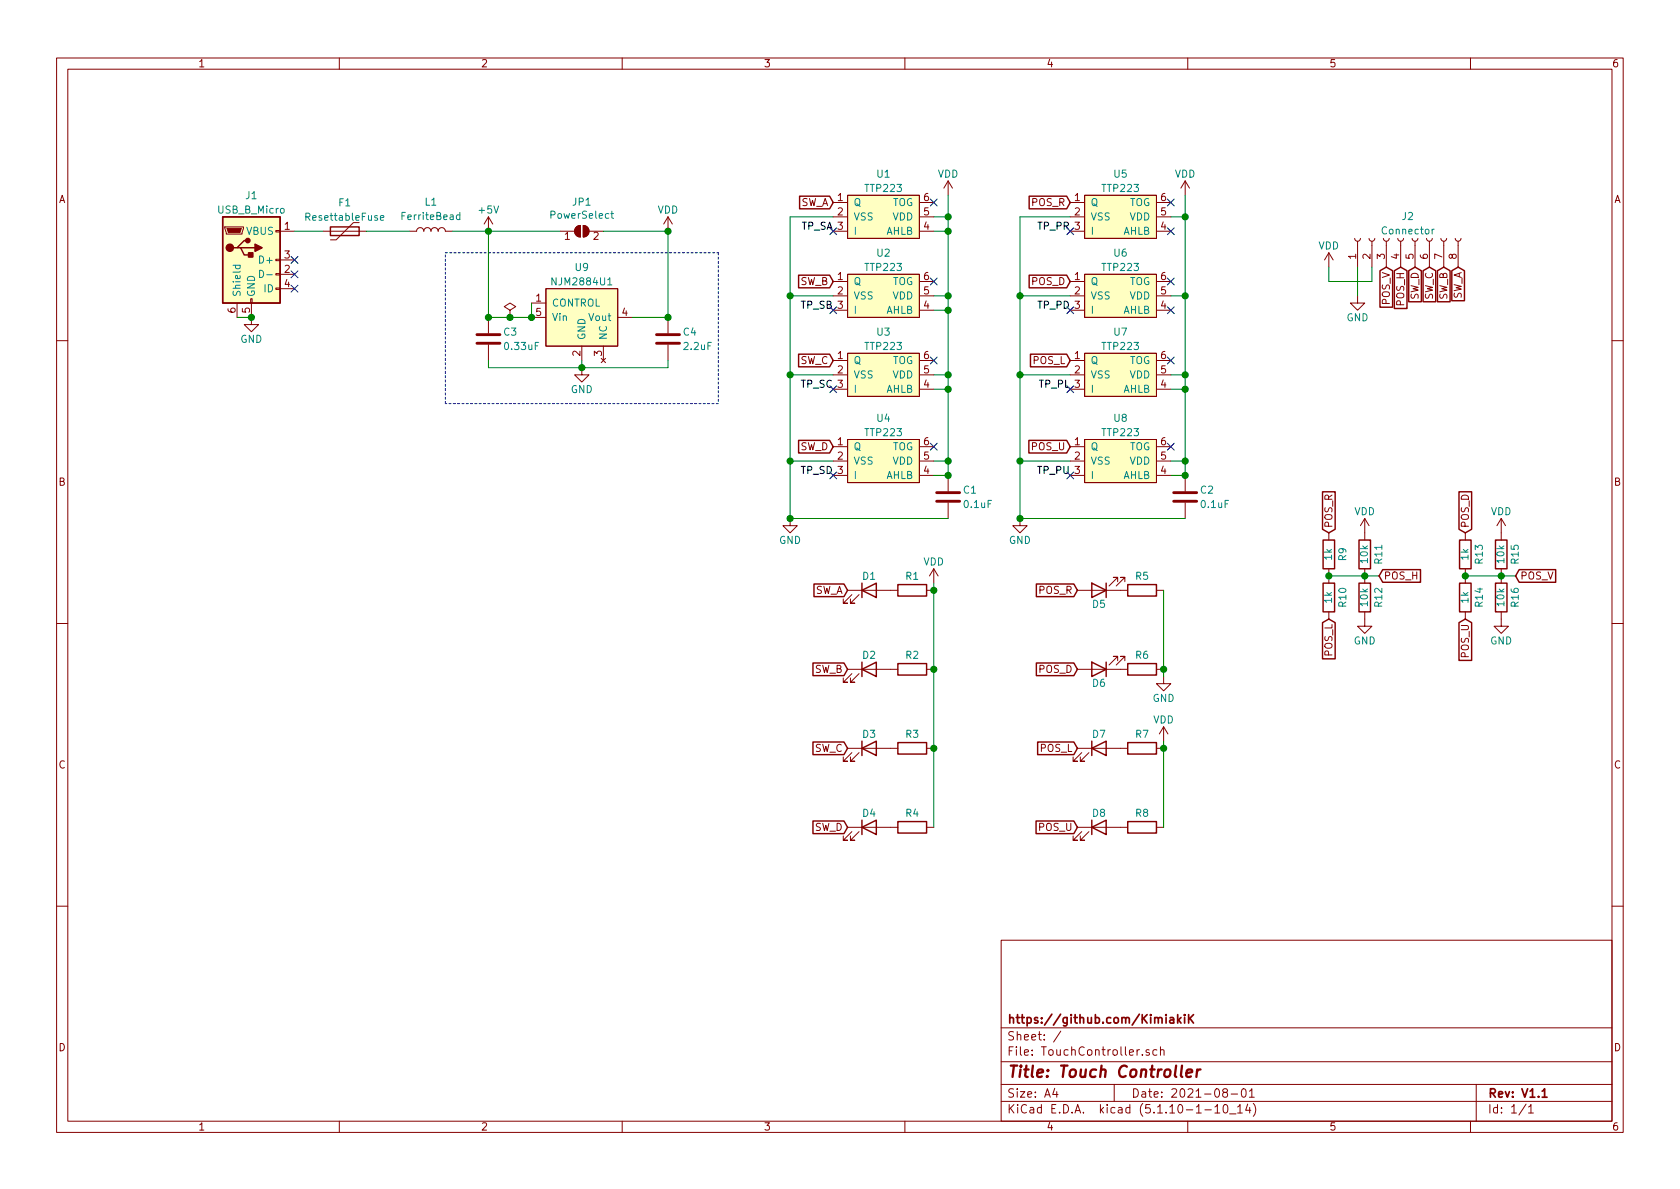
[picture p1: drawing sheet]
EESchema Schematic File Version 4
EELAYER 30 0
EELAYER END
$Descr A4 11693 8268
encoding utf-8
Sheet 1 1
Title "Touch Controller"
Date "2021-08-01"
Rev "V1.1"
Comp "https://github.com/KimiakiK"
Comment1 ""
Comment2 ""
Comment3 ""
Comment4 ""
$EndDescr
$Comp
L Connector:Conn_01x08_Female J2
U 1 1
P 9750 1650
F 0 "J2" V 9900 1600 50  0000 C CNN
F 1 "Connector" V 9800 1600 50  0000 C CNN
F 2 "TouchController:PinSocket_1x08_P2.54mm_Vertical" H 9750 1650 50  0001 C CNN
F 3 "~" H 9750 1650 50  0001 C CNN
	1    9750 1650
	0    -1   -1   0   
$EndComp
$Comp
L Jumper:SolderJumper_2_Open JP1
U 1 1
P 4050 1600
F 0 "JP1" H 4050 1805 50  0000 C CNN
F 1 "PowerSelect" H 4050 1714 50  0000 C CNN
F 2 "TouchController:SolderJumper-2_P1.3mm_Open_RoundedPad1.0x1.5mm" H 4050 1600 50  0001 C CNN
F 3 "~" H 4050 1600 50  0001 C CNN
	1    4050 1600
	1    0    0    -1  
$EndComp
$Comp
L TouchController:NJM2884U1 U9
U 1 1
P 4050 2100
F 0 "U9" H 4050 2350 50  0000 C CNN
F 1 "NJM2884U1" H 4050 2250 50  0000 C CNN
F 2 "TouchController:SOT-89-5" H 4050 2450 50  0001 C CNN
F 3 "" H 4050 2100 50  0001 C CNN
	1    4050 2100
	1    0    0    -1  
$EndComp
$Comp
L TouchController:TTP223 U1
U 1 1
P 6150 1500
F 0 "U1" H 6150 1800 50  0000 C CNN
F 1 "TTP223" H 6150 1700 50  0000 C CNN
F 2 "TouchController:SOT-23-6" H 6150 1500 50  0001 C CNN
F 3 "" H 6150 1500 50  0001 C CNN
	1    6150 1500
	1    0    0    -1  
$EndComp
$Comp
L Device:C C3
U 1 1
P 3400 2350
F 0 "C3" H 3500 2400 50  0000 L CNN
F 1 "0.33uF" H 3500 2300 50  0000 L CNN
F 2 "TouchController:1608Metric" H 3438 2200 50  0001 C CNN
F 3 "~" H 3400 2350 50  0001 C CNN
	1    3400 2350
	1    0    0    -1  
$EndComp
$Comp
L Device:R R1
U 1 1
P 6350 4100
F 0 "R1" V 6250 4100 50  0000 C CNN
F 1 "R" V 6350 4100 50  0001 C CNN
F 2 "TouchController:1608Metric" V 6280 4100 50  0001 C CNN
F 3 "~" H 6350 4100 50  0001 C CNN
	1    6350 4100
	0    1    1    0   
$EndComp
$Comp
L Device:LED D1
U 1 1
P 6050 4100
F 0 "D1" H 6050 4200 50  0000 C CNN
F 1 "LED" H 6043 4226 50  0001 C CNN
F 2 "TouchController:1608_LED" H 6050 4100 50  0001 C CNN
F 3 "~" H 6050 4100 50  0001 C CNN
	1    6050 4100
	1    0    0    -1  
$EndComp
$Comp
L Connector:USB_B_Micro J1
U 1 1
P 1750 1800
F 0 "J1" H 1750 2250 50  0000 C CNN
F 1 "USB_B_Micro" H 1750 2150 50  0000 C CNN
F 2 "TouchController:ZX62-B-5PA" H 1900 1750 50  0001 C CNN
F 3 "~" H 1900 1750 50  0001 C CNN
	1    1750 1800
	1    0    0    -1  
$EndComp
$Comp
L Device:Polyfuse F1
U 1 1
P 2400 1600
F 0 "F1" V 2200 1600 50  0000 C CNN
F 1 "ResettableFuse" V 2300 1600 50  0000 C CNN
F 2 "TouchController:1608Metric" H 2450 1400 50  0001 L CNN
F 3 "~" H 2400 1600 50  0001 C CNN
	1    2400 1600
	0    1    1    0   
$EndComp
$Comp
L Device:L L1
U 1 1
P 3000 1600
F 0 "L1" V 3200 1600 50  0000 C CNN
F 1 "FerriteBead" V 3100 1600 50  0000 C CNN
F 2 "TouchController:1608Metric" H 3000 1600 50  0001 C CNN
F 3 "~" H 3000 1600 50  0001 C CNN
	1    3000 1600
	0    -1   -1   0   
$EndComp
$Comp
L power:GND #PWR08
U 1 1
P 1750 2200
F 0 "#PWR08" H 1750 1950 50  0001 C CNN
F 1 "GND" H 1750 2050 50  0000 C CNN
F 2 "" H 1750 2200 50  0001 C CNN
F 3 "" H 1750 2200 50  0001 C CNN
	1    1750 2200
	1    0    0    -1  
$EndComp
Wire Wire Line
	1650 2200 1750 2200
Connection ~ 1750 2200
NoConn ~ 2050 2000
NoConn ~ 2050 1900
NoConn ~ 2050 1800
$Comp
L Device:C C4
U 1 1
P 4650 2350
F 0 "C4" H 4750 2400 50  0000 L CNN
F 1 "2.2uF" H 4750 2300 50  0000 L CNN
F 2 "TouchController:1608Metric" H 4688 2200 50  0001 C CNN
F 3 "~" H 4650 2350 50  0001 C CNN
	1    4650 2350
	1    0    0    -1  
$EndComp
$Comp
L power:GND #PWR010
U 1 1
P 4050 2550
F 0 "#PWR010" H 4050 2300 50  0001 C CNN
F 1 "GND" H 4050 2400 50  0000 C CNN
F 2 "" H 4050 2550 50  0001 C CNN
F 3 "" H 4050 2550 50  0001 C CNN
	1    4050 2550
	1    0    0    -1  
$EndComp
Wire Wire Line
	3400 2550 4050 2550
Connection ~ 4050 2550
Wire Wire Line
	4050 2500 4050 2550
Wire Wire Line
	3400 2500 3400 2550
Wire Wire Line
	3700 2200 3550 2200
Wire Wire Line
	3700 2200 3700 2100
Connection ~ 3700 2200
$Comp
L power:+5V #PWR09
U 1 1
P 3400 1600
F 0 "#PWR09" H 3400 1450 50  0001 C CNN
F 1 "+5V" H 3400 1750 50  0000 C CNN
F 2 "" H 3400 1600 50  0001 C CNN
F 3 "" H 3400 1600 50  0001 C CNN
	1    3400 1600
	1    0    0    -1  
$EndComp
Wire Wire Line
	2050 1600 2250 1600
Wire Wire Line
	2550 1600 2850 1600
Wire Wire Line
	3150 1600 3400 1600
Connection ~ 3400 1600
Wire Wire Line
	3400 1600 3900 1600
Connection ~ 3400 2200
$Comp
L power:PWR_FLAG #FLG01
U 1 1
P 3550 2200
F 0 "#FLG01" H 3550 2275 50  0001 C CNN
F 1 "PWR_FLAG" H 3550 2373 50  0001 C CNN
F 2 "" H 3550 2200 50  0001 C CNN
F 3 "~" H 3550 2200 50  0001 C CNN
	1    3550 2200
	1    0    0    -1  
$EndComp
Connection ~ 3550 2200
Wire Wire Line
	3550 2200 3400 2200
Wire Wire Line
	4050 2550 4650 2550
Wire Wire Line
	4650 2550 4650 2500
Wire Wire Line
	4200 1600 4650 1600
Connection ~ 4650 2200
Wire Notes Line
	3100 1750 5000 1750
Wire Notes Line
	5000 1750 5000 2800
Wire Notes Line
	5000 2800 3100 2800
Wire Notes Line
	3100 2800 3100 1750
Wire Wire Line
	3400 1600 3400 2200
Wire Wire Line
	4650 1600 4650 2200
Wire Wire Line
	4400 2200 4650 2200
$Comp
L power:VDD #PWR011
U 1 1
P 4650 1600
F 0 "#PWR011" H 4650 1450 50  0001 C CNN
F 1 "VDD" H 4650 1750 50  0000 C CNN
F 2 "" H 4650 1600 50  0001 C CNN
F 3 "" H 4650 1600 50  0001 C CNN
	1    4650 1600
	1    0    0    -1  
$EndComp
Connection ~ 4650 1600
NoConn ~ 6500 1400
$Comp
L power:VDD #PWR03
U 1 1
P 6600 1350
F 0 "#PWR03" H 6600 1200 50  0001 C CNN
F 1 "VDD" H 6600 1500 50  0000 C CNN
F 2 "" H 6600 1350 50  0001 C CNN
F 3 "" H 6600 1350 50  0001 C CNN
	1    6600 1350
	1    0    0    -1  
$EndComp
Wire Wire Line
	6500 1500 6600 1500
Wire Wire Line
	6500 1600 6600 1600
Wire Wire Line
	6600 1600 6600 1500
Connection ~ 6600 1500
Text GLabel 5800 1400 0    50   Input ~ 0
SW_A
Wire Wire Line
	6600 1350 6600 1500
Text GLabel 10150 1850 3    50   Input ~ 0
SW_A
$Comp
L power:VDD #PWR02
U 1 1
P 6500 4050
F 0 "#PWR02" H 6500 3900 50  0001 C CNN
F 1 "VDD" H 6500 4200 50  0000 C CNN
F 2 "" H 6500 4050 50  0001 C CNN
F 3 "" H 6500 4050 50  0001 C CNN
	1    6500 4050
	1    0    0    -1  
$EndComp
Text GLabel 5900 4100 0    50   Input ~ 0
SW_A
Text GLabel 10050 1850 3    50   Input ~ 0
SW_B
Text GLabel 9950 1850 3    50   Input ~ 0
SW_C
Text GLabel 9850 1850 3    50   Input ~ 0
SW_D
Text GLabel 9750 1850 3    50   Input ~ 0
POS_H
Text GLabel 9650 1850 3    50   Input ~ 0
POS_V
$Comp
L power:GND #PWR015
U 1 1
P 9450 2050
F 0 "#PWR015" H 9450 1800 50  0001 C CNN
F 1 "GND" H 9450 1900 50  0000 C CNN
F 2 "" H 9450 2050 50  0001 C CNN
F 3 "" H 9450 2050 50  0001 C CNN
	1    9450 2050
	1    0    0    -1  
$EndComp
$Comp
L power:VDD #PWR014
U 1 1
P 9250 1850
F 0 "#PWR014" H 9250 1700 50  0001 C CNN
F 1 "VDD" H 9250 2000 50  0000 C CNN
F 2 "" H 9250 1850 50  0001 C CNN
F 3 "" H 9250 1850 50  0001 C CNN
	1    9250 1850
	1    0    0    -1  
$EndComp
Wire Wire Line
	9550 1850 9550 1950
Wire Wire Line
	9550 1950 9250 1950
Wire Wire Line
	9250 1950 9250 1850
Wire Wire Line
	9450 1850 9450 2050
$Comp
L TouchController:TTP223 U2
U 1 1
P 6150 2050
F 0 "U2" H 6150 2350 50  0000 C CNN
F 1 "TTP223" H 6150 2250 50  0000 C CNN
F 2 "TouchController:SOT-23-6" H 6150 2050 50  0001 C CNN
F 3 "" H 6150 2050 50  0001 C CNN
	1    6150 2050
	1    0    0    -1  
$EndComp
NoConn ~ 6500 1950
Wire Wire Line
	6500 2050 6600 2050
Wire Wire Line
	6500 2150 6600 2150
Wire Wire Line
	6600 2150 6600 2050
Connection ~ 6600 2050
Text GLabel 5800 1950 0    50   Input ~ 0
SW_B
$Comp
L power:GND #PWR01
U 1 1
P 5500 3600
F 0 "#PWR01" H 5500 3350 50  0001 C CNN
F 1 "GND" H 5500 3450 50  0000 C CNN
F 2 "" H 5500 3600 50  0001 C CNN
F 3 "" H 5500 3600 50  0001 C CNN
	1    5500 3600
	1    0    0    -1  
$EndComp
Wire Wire Line
	5500 1500 5800 1500
Wire Wire Line
	5500 2050 5800 2050
$Comp
L TouchController:TTP223 U3
U 1 1
P 6150 2600
F 0 "U3" H 6150 2900 50  0000 C CNN
F 1 "TTP223" H 6150 2800 50  0000 C CNN
F 2 "TouchController:SOT-23-6" H 6150 2600 50  0001 C CNN
F 3 "" H 6150 2600 50  0001 C CNN
	1    6150 2600
	1    0    0    -1  
$EndComp
NoConn ~ 6500 2500
Wire Wire Line
	6500 2600 6600 2600
Wire Wire Line
	6500 2700 6600 2700
Connection ~ 6600 2600
Text GLabel 5800 2500 0    50   Input ~ 0
SW_C
Wire Wire Line
	5500 2600 5800 2600
$Comp
L TouchController:TTP223 U4
U 1 1
P 6150 3200
F 0 "U4" H 6150 3500 50  0000 C CNN
F 1 "TTP223" H 6150 3400 50  0000 C CNN
F 2 "TouchController:SOT-23-6" H 6150 3200 50  0001 C CNN
F 3 "" H 6150 3200 50  0001 C CNN
	1    6150 3200
	1    0    0    -1  
$EndComp
NoConn ~ 6500 3100
Wire Wire Line
	6500 3200 6600 3200
Wire Wire Line
	6500 3300 6600 3300
Wire Wire Line
	6600 3300 6600 3200
Connection ~ 6600 3200
Text GLabel 5800 3100 0    50   Input ~ 0
SW_D
Wire Wire Line
	5500 3200 5800 3200
Wire Wire Line
	6600 2700 6600 2600
$Comp
L TouchController:TTP223 U5
U 1 1
P 7800 1500
F 0 "U5" H 7800 1800 50  0000 C CNN
F 1 "TTP223" H 7800 1700 50  0000 C CNN
F 2 "TouchController:SOT-23-6" H 7800 1500 50  0001 C CNN
F 3 "" H 7800 1500 50  0001 C CNN
	1    7800 1500
	1    0    0    -1  
$EndComp
NoConn ~ 8150 1400
$Comp
L power:VDD #PWR07
U 1 1
P 8250 1350
F 0 "#PWR07" H 8250 1200 50  0001 C CNN
F 1 "VDD" H 8250 1500 50  0000 C CNN
F 2 "" H 8250 1350 50  0001 C CNN
F 3 "" H 8250 1350 50  0001 C CNN
	1    8250 1350
	1    0    0    -1  
$EndComp
Wire Wire Line
	8150 1500 8250 1500
Connection ~ 8250 1500
Text GLabel 7450 1400 0    50   Input ~ 0
POS_R
Wire Wire Line
	8250 1350 8250 1500
$Comp
L TouchController:TTP223 U6
U 1 1
P 7800 2050
F 0 "U6" H 7800 2350 50  0000 C CNN
F 1 "TTP223" H 7800 2250 50  0000 C CNN
F 2 "TouchController:SOT-23-6" H 7800 2050 50  0001 C CNN
F 3 "" H 7800 2050 50  0001 C CNN
	1    7800 2050
	1    0    0    -1  
$EndComp
NoConn ~ 8150 1950
Wire Wire Line
	8150 2050 8250 2050
Connection ~ 8250 2050
Text GLabel 7450 1950 0    50   Input ~ 0
POS_D
$Comp
L TouchController:TTP223 U7
U 1 1
P 7800 2600
F 0 "U7" H 7800 2900 50  0000 C CNN
F 1 "TTP223" H 7800 2800 50  0000 C CNN
F 2 "TouchController:SOT-23-6" H 7800 2600 50  0001 C CNN
F 3 "" H 7800 2600 50  0001 C CNN
	1    7800 2600
	1    0    0    -1  
$EndComp
NoConn ~ 8150 2500
Wire Wire Line
	8150 2600 8250 2600
Wire Wire Line
	8150 2700 8250 2700
Connection ~ 8250 2600
Text GLabel 7450 2500 0    50   Input ~ 0
POS_L
$Comp
L TouchController:TTP223 U8
U 1 1
P 7800 3200
F 0 "U8" H 7800 3500 50  0000 C CNN
F 1 "TTP223" H 7800 3400 50  0000 C CNN
F 2 "TouchController:SOT-23-6" H 7800 3200 50  0001 C CNN
F 3 "" H 7800 3200 50  0001 C CNN
	1    7800 3200
	1    0    0    -1  
$EndComp
NoConn ~ 8150 3100
Wire Wire Line
	8150 3200 8250 3200
Wire Wire Line
	8150 3300 8250 3300
Wire Wire Line
	8250 3300 8250 3200
Connection ~ 8250 3200
Text GLabel 7450 3100 0    50   Input ~ 0
POS_U
Wire Wire Line
	8250 2700 8250 2600
NoConn ~ 8150 1600
NoConn ~ 8150 2150
$Comp
L Device:C C1
U 1 1
P 6600 3450
F 0 "C1" H 6700 3500 50  0000 L CNN
F 1 "0.1uF" H 6700 3400 50  0000 L CNN
F 2 "TouchController:1608Metric" H 6638 3300 50  0001 C CNN
F 3 "~" H 6600 3450 50  0001 C CNN
	1    6600 3450
	1    0    0    -1  
$EndComp
Connection ~ 6600 3300
$Comp
L Device:C C2
U 1 1
P 8250 3450
F 0 "C2" H 8350 3500 50  0000 L CNN
F 1 "0.1uF" H 8350 3400 50  0000 L CNN
F 2 "TouchController:1608Metric" H 8288 3300 50  0001 C CNN
F 3 "~" H 8250 3450 50  0001 C CNN
	1    8250 3450
	1    0    0    -1  
$EndComp
Connection ~ 8250 3300
Wire Wire Line
	6600 3600 5500 3600
Wire Wire Line
	5500 1500 5500 2050
Connection ~ 5500 3600
Connection ~ 5500 2050
Wire Wire Line
	5500 2050 5500 2600
Connection ~ 5500 2600
Wire Wire Line
	5500 2600 5500 3200
Connection ~ 5500 3200
Wire Wire Line
	5500 3200 5500 3600
Wire Wire Line
	6600 2700 6600 3200
Connection ~ 6600 2700
Wire Wire Line
	6600 2150 6600 2600
Connection ~ 6600 2150
Wire Wire Line
	6600 1600 6600 2050
Connection ~ 6600 1600
$Comp
L power:GND #PWR04
U 1 1
P 7100 3600
F 0 "#PWR04" H 7100 3350 50  0001 C CNN
F 1 "GND" H 7100 3450 50  0000 C CNN
F 2 "" H 7100 3600 50  0001 C CNN
F 3 "" H 7100 3600 50  0001 C CNN
	1    7100 3600
	1    0    0    -1  
$EndComp
Wire Wire Line
	7100 1500 7100 2050
Wire Wire Line
	7100 1500 7450 1500
Wire Wire Line
	7100 2050 7450 2050
Wire Wire Line
	7100 2600 7100 2050
Wire Wire Line
	7100 2600 7450 2600
Connection ~ 7100 2050
Wire Wire Line
	7100 3200 7100 2600
Wire Wire Line
	7100 3200 7450 3200
Connection ~ 7100 2600
Wire Wire Line
	8250 3600 7100 3600
Wire Wire Line
	7100 3200 7100 3600
Connection ~ 7100 3200
Connection ~ 7100 3600
Wire Wire Line
	8250 2700 8250 3200
Connection ~ 8250 2700
Wire Wire Line
	8250 2050 8250 2600
Wire Wire Line
	8250 1500 8250 2050
$Comp
L Device:R R2
U 1 1
P 6350 4650
F 0 "R2" V 6250 4650 50  0000 C CNN
F 1 "R" V 6350 4650 50  0001 C CNN
F 2 "TouchController:1608Metric" V 6280 4650 50  0001 C CNN
F 3 "~" H 6350 4650 50  0001 C CNN
	1    6350 4650
	0    1    1    0   
$EndComp
$Comp
L Device:LED D2
U 1 1
P 6050 4650
F 0 "D2" H 6050 4750 50  0000 C CNN
F 1 "LED" H 6043 4776 50  0001 C CNN
F 2 "TouchController:1608_LED" H 6050 4650 50  0001 C CNN
F 3 "~" H 6050 4650 50  0001 C CNN
	1    6050 4650
	1    0    0    -1  
$EndComp
Text GLabel 5900 4650 0    50   Input ~ 0
SW_B
$Comp
L Device:R R3
U 1 1
P 6350 5200
F 0 "R3" V 6250 5200 50  0000 C CNN
F 1 "R" V 6350 5200 50  0001 C CNN
F 2 "TouchController:1608Metric" V 6280 5200 50  0001 C CNN
F 3 "~" H 6350 5200 50  0001 C CNN
	1    6350 5200
	0    1    1    0   
$EndComp
$Comp
L Device:LED D3
U 1 1
P 6050 5200
F 0 "D3" H 6050 5300 50  0000 C CNN
F 1 "LED" H 6043 5326 50  0001 C CNN
F 2 "TouchController:1608_LED" H 6050 5200 50  0001 C CNN
F 3 "~" H 6050 5200 50  0001 C CNN
	1    6050 5200
	1    0    0    -1  
$EndComp
Text GLabel 5900 5200 0    50   Input ~ 0
SW_C
$Comp
L Device:R R4
U 1 1
P 6350 5750
F 0 "R4" V 6250 5750 50  0000 C CNN
F 1 "R" V 6350 5750 50  0001 C CNN
F 2 "TouchController:1608Metric" V 6280 5750 50  0001 C CNN
F 3 "~" H 6350 5750 50  0001 C CNN
	1    6350 5750
	0    1    1    0   
$EndComp
$Comp
L Device:LED D4
U 1 1
P 6050 5750
F 0 "D4" H 6050 5850 50  0000 C CNN
F 1 "LED" H 6043 5876 50  0001 C CNN
F 2 "TouchController:1608_LED" H 6050 5750 50  0001 C CNN
F 3 "~" H 6050 5750 50  0001 C CNN
	1    6050 5750
	1    0    0    -1  
$EndComp
Text GLabel 5900 5750 0    50   Input ~ 0
SW_D
Connection ~ 6500 5200
$Comp
L Device:R R5
U 1 1
P 7950 4100
F 0 "R5" V 7850 4100 50  0000 C CNN
F 1 "R" V 7950 4100 50  0001 C CNN
F 2 "TouchController:1608Metric" V 7880 4100 50  0001 C CNN
F 3 "~" H 7950 4100 50  0001 C CNN
	1    7950 4100
	0    1    1    0   
$EndComp
$Comp
L Device:LED D5
U 1 1
P 7650 4100
F 0 "D5" H 7650 4200 50  0000 C CNN
F 1 "LED" H 7643 4226 50  0001 C CNN
F 2 "TouchController:1608_LED" H 7650 4100 50  0001 C CNN
F 3 "~" H 7650 4100 50  0001 C CNN
	1    7650 4100
	-1   0    0    1   
$EndComp
$Comp
L power:VDD #PWR06
U 1 1
P 8100 5150
F 0 "#PWR06" H 8100 5000 50  0001 C CNN
F 1 "VDD" H 8100 5300 50  0000 C CNN
F 2 "" H 8100 5150 50  0001 C CNN
F 3 "" H 8100 5150 50  0001 C CNN
	1    8100 5150
	1    0    0    -1  
$EndComp
$Comp
L Device:R R6
U 1 1
P 7950 4650
F 0 "R6" V 7850 4650 50  0000 C CNN
F 1 "R" V 7950 4650 50  0001 C CNN
F 2 "TouchController:1608Metric" V 7880 4650 50  0001 C CNN
F 3 "~" H 7950 4650 50  0001 C CNN
	1    7950 4650
	0    1    1    0   
$EndComp
$Comp
L Device:LED D6
U 1 1
P 7650 4650
F 0 "D6" H 7650 4750 50  0000 C CNN
F 1 "LED" H 7643 4776 50  0001 C CNN
F 2 "TouchController:1608_LED" H 7650 4650 50  0001 C CNN
F 3 "~" H 7650 4650 50  0001 C CNN
	1    7650 4650
	-1   0    0    1   
$EndComp
$Comp
L Device:R R7
U 1 1
P 7950 5200
F 0 "R7" V 7850 5200 50  0000 C CNN
F 1 "R" V 7950 5200 50  0001 C CNN
F 2 "TouchController:1608Metric" V 7880 5200 50  0001 C CNN
F 3 "~" H 7950 5200 50  0001 C CNN
	1    7950 5200
	0    1    1    0   
$EndComp
$Comp
L Device:LED D7
U 1 1
P 7650 5200
F 0 "D7" H 7650 5300 50  0000 C CNN
F 1 "LED" H 7643 5326 50  0001 C CNN
F 2 "TouchController:1608_LED" H 7650 5200 50  0001 C CNN
F 3 "~" H 7650 5200 50  0001 C CNN
	1    7650 5200
	1    0    0    -1  
$EndComp
$Comp
L Device:R R8
U 1 1
P 7950 5750
F 0 "R8" V 7850 5750 50  0000 C CNN
F 1 "R" V 7950 5750 50  0001 C CNN
F 2 "TouchController:1608Metric" V 7880 5750 50  0001 C CNN
F 3 "~" H 7950 5750 50  0001 C CNN
	1    7950 5750
	0    1    1    0   
$EndComp
$Comp
L Device:LED D8
U 1 1
P 7650 5750
F 0 "D8" H 7650 5850 50  0000 C CNN
F 1 "LED" H 7643 5876 50  0001 C CNN
F 2 "TouchController:1608_LED" H 7650 5750 50  0001 C CNN
F 3 "~" H 7650 5750 50  0001 C CNN
	1    7650 5750
	1    0    0    -1  
$EndComp
Text GLabel 7500 4100 0    50   Input ~ 0
POS_R
Text GLabel 7500 4650 0    50   Input ~ 0
POS_D
Text GLabel 7500 5200 0    50   Input ~ 0
POS_L
Text GLabel 7500 5750 0    50   Input ~ 0
POS_U
$Comp
L power:GND #PWR05
U 1 1
P 8100 4700
F 0 "#PWR05" H 8100 4450 50  0001 C CNN
F 1 "GND" H 8100 4550 50  0000 C CNN
F 2 "" H 8100 4700 50  0001 C CNN
F 3 "" H 8100 4700 50  0001 C CNN
	1    8100 4700
	1    0    0    -1  
$EndComp
Connection ~ 8100 4650
Wire Wire Line
	8100 4650 8100 4700
Wire Wire Line
	8100 5150 8100 5200
Connection ~ 8100 5200
Wire Wire Line
	6500 5200 6500 5750
Connection ~ 6500 4650
Wire Wire Line
	6500 4650 6500 5200
Wire Wire Line
	6500 4050 6500 4100
Connection ~ 6500 4100
Wire Wire Line
	6500 4100 6500 4650
Wire Wire Line
	8100 4100 8100 4650
Wire Wire Line
	8100 5200 8100 5750
$Comp
L Device:R R11
U 1 1
P 9500 3850
F 0 "R11" V 9400 3850 50  0000 C CNN
F 1 "10k" V 9500 3850 50  0000 C CNN
F 2 "TouchController:1608Metric" V 9430 3850 50  0001 C CNN
F 3 "~" H 9500 3850 50  0001 C CNN
	1    9500 3850
	-1   0    0    1   
$EndComp
$Comp
L Device:R R12
U 1 1
P 9500 4150
F 0 "R12" V 9400 4150 50  0000 C CNN
F 1 "10k" V 9500 4150 50  0000 C CNN
F 2 "TouchController:1608Metric" V 9430 4150 50  0001 C CNN
F 3 "~" H 9500 4150 50  0001 C CNN
	1    9500 4150
	-1   0    0    1   
$EndComp
$Comp
L power:VDD #PWR012
U 1 1
P 9500 3700
F 0 "#PWR012" H 9500 3550 50  0001 C CNN
F 1 "VDD" H 9500 3850 50  0000 C CNN
F 2 "" H 9500 3700 50  0001 C CNN
F 3 "" H 9500 3700 50  0001 C CNN
	1    9500 3700
	1    0    0    -1  
$EndComp
$Comp
L power:GND #PWR013
U 1 1
P 9500 4300
F 0 "#PWR013" H 9500 4050 50  0001 C CNN
F 1 "GND" H 9500 4150 50  0000 C CNN
F 2 "" H 9500 4300 50  0001 C CNN
F 3 "" H 9500 4300 50  0001 C CNN
	1    9500 4300
	1    0    0    -1  
$EndComp
$Comp
L Device:R R9
U 1 1
P 9250 3850
F 0 "R9" V 9150 3850 50  0000 C CNN
F 1 "1k" V 9250 3850 50  0000 C CNN
F 2 "TouchController:1608Metric" V 9180 3850 50  0001 C CNN
F 3 "~" H 9250 3850 50  0001 C CNN
	1    9250 3850
	-1   0    0    1   
$EndComp
$Comp
L Device:R R10
U 1 1
P 9250 4150
F 0 "R10" V 9150 4150 50  0000 C CNN
F 1 "1k" V 9250 4150 50  0000 C CNN
F 2 "TouchController:1608Metric" V 9180 4150 50  0001 C CNN
F 3 "~" H 9250 4150 50  0001 C CNN
	1    9250 4150
	-1   0    0    1   
$EndComp
Text GLabel 9250 3700 1    50   Input ~ 0
POS_R
Text GLabel 9250 4300 3    50   Input ~ 0
POS_L
Text GLabel 9600 4000 2    50   Input ~ 0
POS_H
Wire Wire Line
	9600 4000 9500 4000
Connection ~ 9250 4000
Connection ~ 9500 4000
Wire Wire Line
	9500 4000 9250 4000
$Comp
L Device:R R15
U 1 1
P 10450 3850
F 0 "R15" V 10350 3850 50  0000 C CNN
F 1 "10k" V 10450 3850 50  0000 C CNN
F 2 "TouchController:1608Metric" V 10380 3850 50  0001 C CNN
F 3 "~" H 10450 3850 50  0001 C CNN
	1    10450 3850
	-1   0    0    1   
$EndComp
$Comp
L Device:R R16
U 1 1
P 10450 4150
F 0 "R16" V 10350 4150 50  0000 C CNN
F 1 "10k" V 10450 4150 50  0000 C CNN
F 2 "TouchController:1608Metric" V 10380 4150 50  0001 C CNN
F 3 "~" H 10450 4150 50  0001 C CNN
	1    10450 4150
	-1   0    0    1   
$EndComp
$Comp
L power:VDD #PWR016
U 1 1
P 10450 3700
F 0 "#PWR016" H 10450 3550 50  0001 C CNN
F 1 "VDD" H 10450 3850 50  0000 C CNN
F 2 "" H 10450 3700 50  0001 C CNN
F 3 "" H 10450 3700 50  0001 C CNN
	1    10450 3700
	1    0    0    -1  
$EndComp
$Comp
L power:GND #PWR017
U 1 1
P 10450 4300
F 0 "#PWR017" H 10450 4050 50  0001 C CNN
F 1 "GND" H 10450 4150 50  0000 C CNN
F 2 "" H 10450 4300 50  0001 C CNN
F 3 "" H 10450 4300 50  0001 C CNN
	1    10450 4300
	1    0    0    -1  
$EndComp
$Comp
L Device:R R13
U 1 1
P 10200 3850
F 0 "R13" V 10100 3850 50  0000 C CNN
F 1 "1k" V 10200 3850 50  0000 C CNN
F 2 "TouchController:1608Metric" V 10130 3850 50  0001 C CNN
F 3 "~" H 10200 3850 50  0001 C CNN
	1    10200 3850
	-1   0    0    1   
$EndComp
$Comp
L Device:R R14
U 1 1
P 10200 4150
F 0 "R14" V 10100 4150 50  0000 C CNN
F 1 "1k" V 10200 4150 50  0000 C CNN
F 2 "TouchController:1608Metric" V 10130 4150 50  0001 C CNN
F 3 "~" H 10200 4150 50  0001 C CNN
	1    10200 4150
	-1   0    0    1   
$EndComp
Text GLabel 10200 3700 1    50   Input ~ 0
POS_D
Text GLabel 10200 4300 3    50   Input ~ 0
POS_U
Text GLabel 10550 4000 2    50   Input ~ 0
POS_V
Wire Wire Line
	10550 4000 10450 4000
Connection ~ 10200 4000
Connection ~ 10450 4000
Wire Wire Line
	10450 4000 10200 4000
Text Label 5800 1600 2    50   ~ 0
TP_SA
Text Label 5800 2150 2    50   ~ 0
TP_SB
Text Label 5800 2700 2    50   ~ 0
TP_SC
Text Label 5800 3300 2    50   ~ 0
TP_SD
Text Label 7450 1600 2    50   ~ 0
TP_PR
Text Label 7450 2150 2    50   ~ 0
TP_PD
Text Label 7450 2700 2    50   ~ 0
TP_PL
Text Label 7450 3300 2    50   ~ 0
TP_PU
NoConn ~ 5800 1600
NoConn ~ 5800 2150
NoConn ~ 5800 2700
NoConn ~ 5800 3300
NoConn ~ 7450 1600
NoConn ~ 7450 2150
NoConn ~ 7450 2700
NoConn ~ 7450 3300
$EndSCHEMATC
